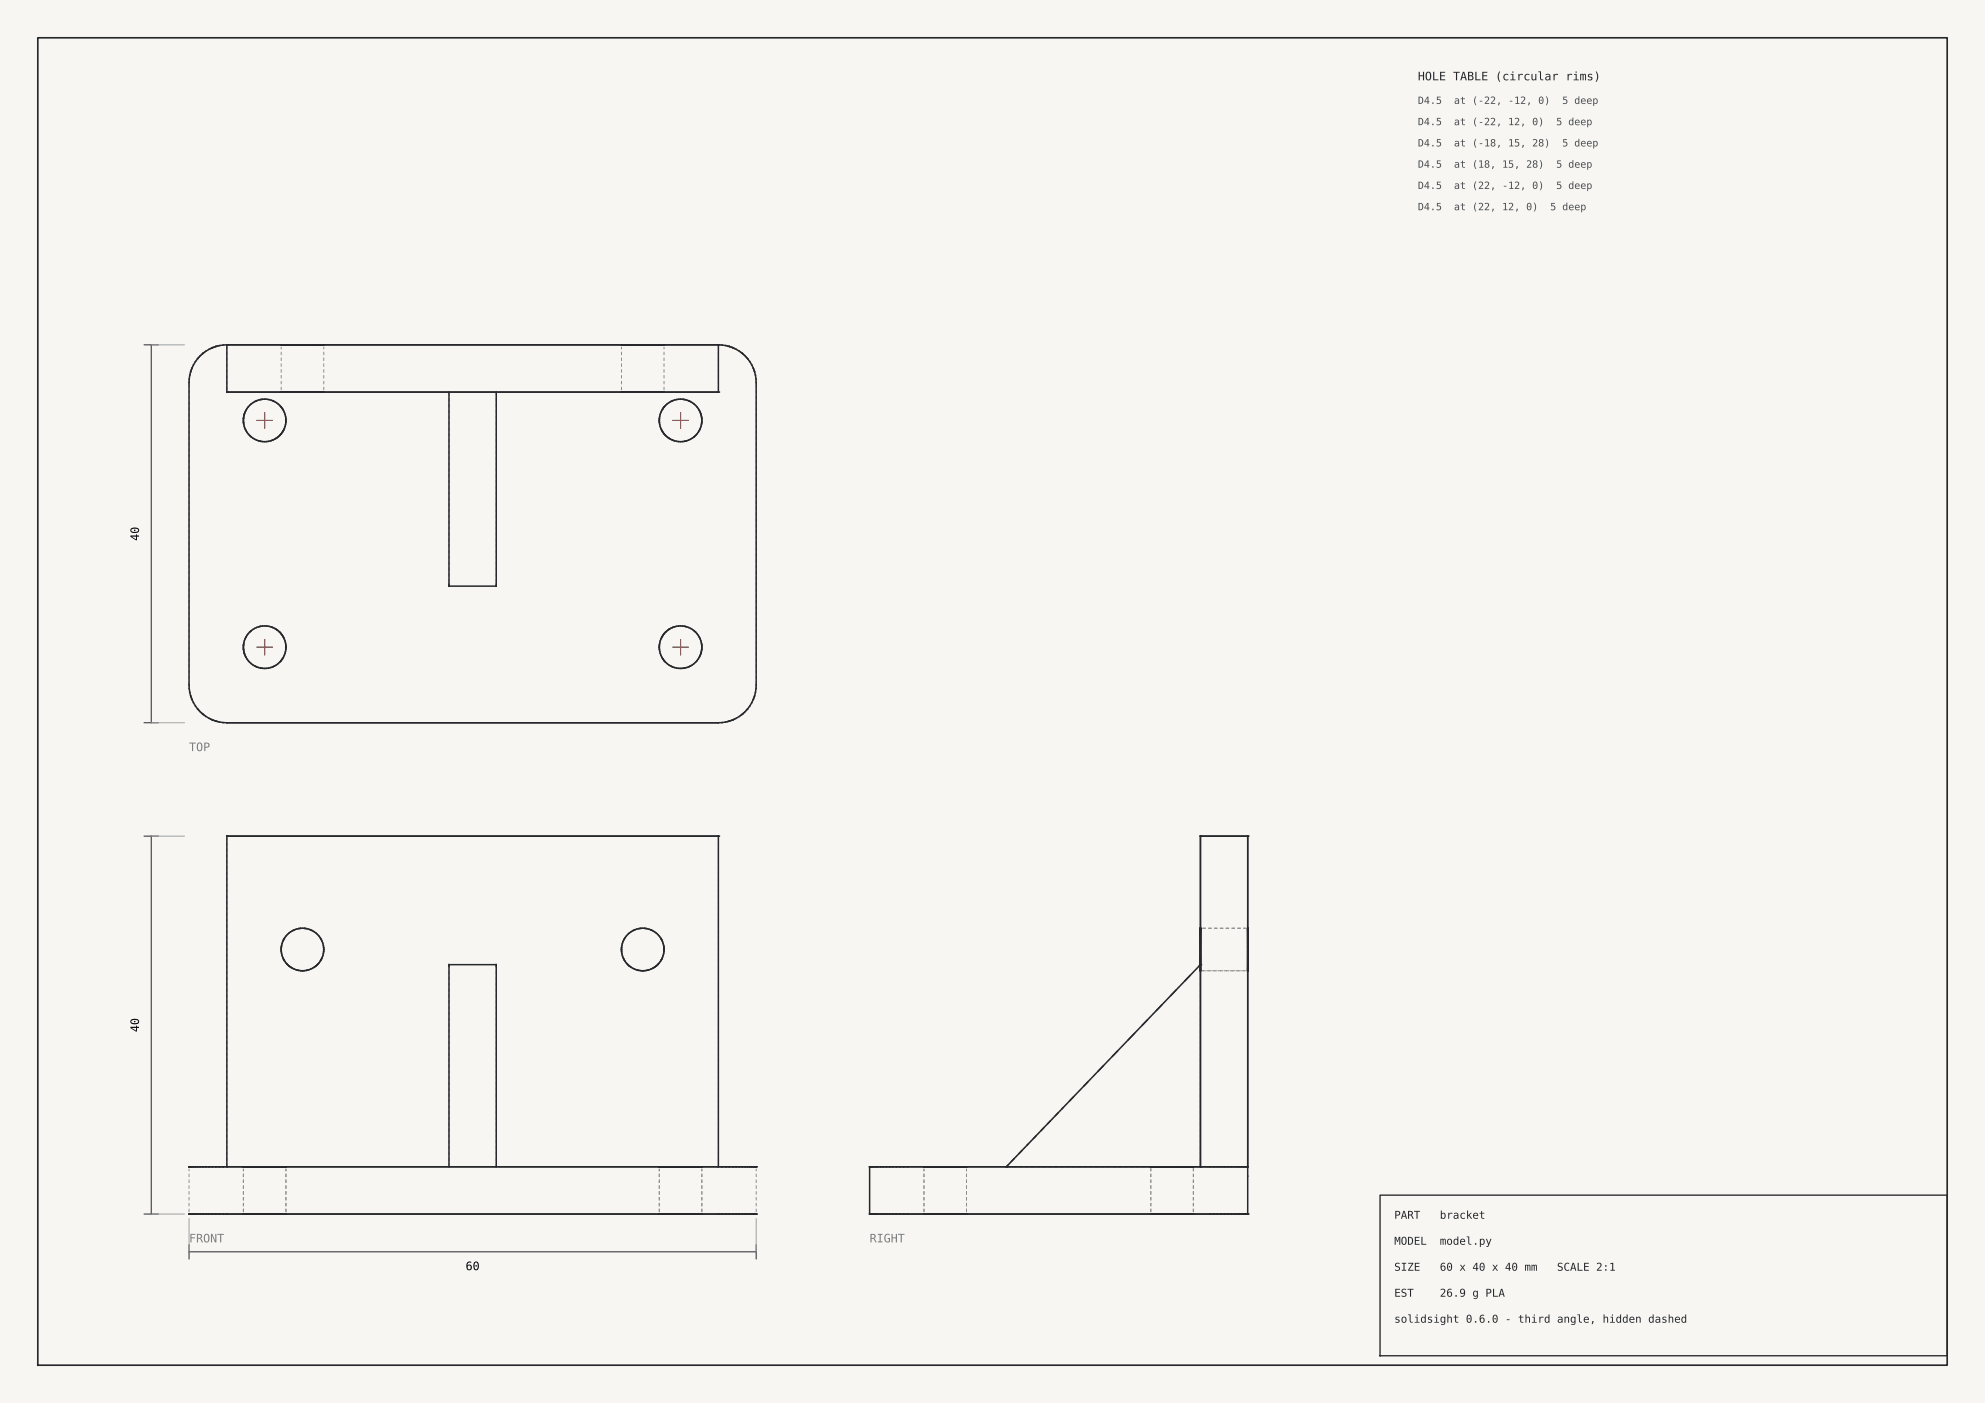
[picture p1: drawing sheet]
<svg xmlns="http://www.w3.org/2000/svg" width="420mm" height="297mm" viewBox="0 0 420 297" stroke-linecap="round" stroke-linejoin="round" font-family="sans-serif">
<path d="M0 0h420.1v296.9h-420.1z" fill="#f7f6f2"/>
<path d="M8 8h404.1v280.9h-404.1z" fill="none" stroke="#26282b" stroke-width=".35"/>
<g fill="none" stroke="#8a8d92" stroke-width=".21" stroke-dasharray=".7 .5" stroke-linecap="butt">
<path d="M40.2 79.4l.1-.4M40.8 77.6l.2-.4M41.4 76.5l.2-.3M47.2 73h.4M152.4 73h.4M158.7 76.5l-.2-.3M159.1 77.2l.2 .4M159.9 79.4l-.1-.4M40 81v-.8M48 82.6v-9.2M52.2 91.3l.1 .2M52.4 91.7l-.1-.2"/>
<path d="M52.4 86.3l.1-.2M52.5 86.1l.2-.1M53 85.6l.2-.1M53.2 85.5l.1-.1M53.7 85.1l.2-.1M54.5 93.2l.2 .1M55.4 93.4l.2 .1M55.6 93.5h.2M55.6 84.5h.4M56 84.5h.5M56.2 93.5h.3M56.5 93.5l.2-.1"/>
<path d="M56.9 84.6h.2M57.1 93.3h.2M57.9 93l.2-.1M59.2 85.8l-.3-.3M59.5 82.6v-9.2M60 86.9l.2 .4M60.4 89.9l.1-.3M60.5 88.3l-.1-.2M68.5 82.6v-9.2M131.5 82.6v-9.2M139.6 88.3v-.2M139.6 89.9v-.3"/>
<path d="M139.9 87.3l.2-.4M140.5 82.6v-9.2M140.9 85.8l.3-.3M142.1 93l-.2-.1M142.9 93.3h-.2M142.9 84.6h.3M143.4 93.4l.2 .1M143.6 93.5h.2M143.6 84.5h.4M144 84.5h.5M144.3 93.5h.2M144.5 93.5l.2-.1"/>
<path d="M145.3 93.3l.3-.1M146.2 85l.2 .1M146.9 85.5l.2 .1M146.9 85.5l-.2-.1M147.5 86.1l-.1-.1M147.7 91.7l.1-.2M147.7 86.3l-.2-.2M147.8 91.5l.1-.2M152 82.6v-9.2M160 81v-.8M52.2 134.7l.1-.2M52.3 134.5l.1-.2"/>
<path d="M52.5 139.8l-.1-.2M52.7 140l-.2-.2M54.5 132.7h.2M55.4 132.5h.2M55.6 132.5h.2M56.2 132.5h.3M56.5 132.5h.2M57.3 132.7l-.2-.1M58.1 133l-.2-.1M60 139.1l.2-.4M60.4 137.8l.1-.2M60.5 136.3l-.1-.2"/>
<path d="M95 123.3v-40.3M105 123.3v-40.3M139.6 136.3v-.2M139.6 137.8v-.2M139.9 138.7l.2 .4M141.9 133l.2-.1M142.7 132.7l.2-.1M143.4 132.5h.2M143.6 132.5h.2M144.3 132.5h.2M144.5 132.5h.2M145.3 132.7h.3"/>
<path d="M147.4 140l.1-.2M147.5 139.8l.2-.2M147.8 134.5l.1 .2M147.8 134.5l-.1-.2M40 145v-64M40 145.7v-.7M40.3 146.9l-.1-.4M40.8 148.4l.2 .3M41.6 149.7l-.2-.3M47.2 152.9h.4M53 140.3l.2 .1M53.3 140.6l-.1-.2"/>
<path d="M53.7 140.8l.2 .1M55.6 141.4l.4 .1M56 141.5l.5-.1M56.9 141.4l.2-.1M58.9 140.4l.3-.3M141.2 140.4l-.3-.3M142.9 141.3l.3 .1M143.6 141.4l.4 .1M144 141.5l.5-.1M146.2 140.9l.2-.1M146.7 140.6l.2-.2M146.9 140.4l.2-.1"/>
<path d="M152.4 152.9h.4M158.5 149.7l.2-.3M159.1 148.7l.2-.3M159.8 146.9l.1-.4M160 145.7v-.7M160 145v-64M60.3 198.5l.2-.4M60.8 197.8l.4-.3M61.5 197.2l.4-.2M62.9 196.6l.2-.1M63.8 196.5h.2M64 196.5h.2"/>
<path d="M65.1 196.6l-.2-.1M66.1 197l.4 .2M67.2 197.8l-.3-.3M67.8 198.5l-.3-.4M68.1 199l.1 .2M131.9 199.2l.1-.2M132.3 198.5l.3-.4M132.9 197.8l.3-.3M133.5 197.2l.4-.2M134.9 196.6l.3-.1M135.8 196.5h.2M136 196.5h.3"/>
<path d="M136.9 196.5l.2 .1M138.2 197l.3 .2M139.2 197.8l-.3-.3M139.8 198.5l-.3-.4M254.5 196.5h9.2M59.6 201.8v-.2M60.5 203.8l-.2-.4M62.3 205.1l-.2-.1M62.3 205.1l.4 .2M63.4 205.4h.2M64.5 205.4h.2M65.3 205.3l.4-.2"/>
<path d="M65.7 205.1l.2-.1M67.5 203.8l.3-.4M68.4 201.8l.1-.2M68.5 200.3l-.1-.2M131.6 200.3v-.2M131.6 201.8v-.2M132.3 203.4l.3 .4M134.3 205.1l-.2-.1M134.3 205.1l.4 .2M135.4 205.4h.2M136.5 205.4h.2M137.3 205.3l.5-.2"/>
<path d="M137.8 205.1l.2-.1M139.5 203.8l.3-.4M140.5 201.8v-.2M240.4 218.4l1.1-1.1M243.1 215.6l1.4-1.5M246.1 212.4l1.4-1.4M249.1 209.3l1.4-1.4M252.2 206.2l1.3-1.5M254.1 204.7v.2M254.1 205.1v-.2M254.1 204.7v-.3M254.1 204.3v.1"/>
<path d="M254.1 205.1v.2M254.1 205.3v.1M254.1 205.4v-.1M254.1 205.3v-.2M254.1 204.9v-.2M254.1 204.4v-.1M254.1 205.4h9.6M254.5 205.4h9.2M221.2 238.4l.3-.3M222.6 237l.5-.6M224.2 235.2l.3-.2M225.3 234.1l.8-.9"/>
<path d="M227.5 231.8l.3-.3M228.3 231l.8-.9M230.5 228.7l.3-.3M231.3 227.8l.9-.8M234.3 224.7l.9-.9M237.4 221.6l1.1-1.2M40 256.5v-9.1M48 246.9v-69.5M51.5 256.5v-9.1M60.5 256.5v-9.1M95 246.9v-41.9M105 246.9v-41.9"/>
<path d="M139.5 256.5v-9.1M148.5 256.5v-9.1M152 246.9v-69.5M160 256.5v-9.1M195.6 256.5v-9.1M204.6 256.5v-9.1M213.1 246.9h43M213.4 246.9h40.7M213.5 246.4l.3-.3M214.9 244.9l.5-.5M216.5 243.2l.6-.5M217.9 241.8l.6-.6"/>
<path d="M219.6 240.1l.5-.6M243.6 256.5v-9.6M243.6 256.5v-9.1M243.6 246.9h.1M243.7 246.9h-.1M243.7 246.9h.1M243.8 246.9h-.1M243.8 246.9h.1M243.9 246.9h-.1M243.9 246.9h.2M244.1 246.9h.2M244.3 246.9h.3"/>
<path d="M244.3 246.9h-.2M244.6 246.9h.3M244.9 246.9h-.3M244.9 246.9h.3M245.2 246.9h-.3M245.2 246.9h.4M245.6 246.9h.3M245.9 246.9h.4M245.9 246.9h-.3M246.3 246.9h.5M246.8 246.9h.4M247.2 246.9h.4"/>
<path d="M247.6 246.9h.5M248.1 246.9h.4M248.5 246.9h.4M248.9 246.9h.5M249.4 246.9h.4M249.8 246.9h.4M250.2 246.9h.4M250.2 246.9h-.4M250.6 246.9h.3M250.9 246.9h.4M250.9 246.9h-.3M251.3 246.9h.2"/>
<path d="M251.5 246.9h.3M251.8 246.9h.2M251.8 246.9h-.3M252 246.9h.2M252 246.9h-.2M252.2 246.9h.2M252.2 246.9h-.2M252.4 246.9h.1M252.4 246.9h-.2M252.5 246.9h-.1M252.5 246.9h.1M252.6 256.5v-9.6"/>
<path d="M252.6 246.9h-.1M252.6 256.5v-9.1M254.1 246.9h9.6M254.1 246.9v-42.7M254.1 246.9v-42.3M256.1 246.9h.8M256.9 246.9h.7M257.6 246.9h.8M258.4 246.9h.7M259.1 246.9h.7M259.8 246.9h.7M260.5 246.9h.6"/>
<path d="M261.1 246.9h.6M261.7 246.9h.6M262.3 246.9h.4M262.7 246.9h.4M263.1 246.9h.4M263.5 246.9h.2M263.7 246.9h.2M263.9 246.9h.1M264 246.9h.1"/>
</g>
<g fill="none" stroke="#26282b" stroke-width=".32">
<path d="M48 73v10h104v-10M48 73a8 8 0 0 0-8 8v64a8 8 0 0 0 8 8h104a8 8 0 0 0 8-8v-64a8 8 0 0 0-8-8M48 73h104M95 83v41h10v-41M254.1 204.2l-41.1 42.7M40 256.9h120M40 246.9h120M48 246.9v-69.9h104v69.9M95 246.9v-42.7h10v42.7M254.1 246.9v-69.9h10v79.9h-80v-10h80"/>
<circle cx="56" cy="89" r="4.5"/>
<circle cx="144" cy="89" r="4.5"/>
<circle cx="56" cy="137" r="4.5"/>
<circle cx="144" cy="137" r="4.5"/>
<circle cx="64" cy="201" r="4.5"/>
<circle cx="136" cy="201" r="4.5"/>
</g>
<path d="M30.5 73h3M32 73v80M30.5 153h3M30.5 177h3M32 177v79.9M30.5 256.9h3M40 264.9h120M40 263.4v3M160 263.4v3" fill="none" stroke="#26282b" stroke-width=".21"/>
<path d="M32 73h7M32 153h7M32 177h7M32 256.9h7M40 257.9v7M160 257.9v7" fill="none" stroke="#9aa0a6" stroke-width=".21"/>
<path d="M54.4 89h3.2M56 87.4v3.2M142.4 89h3.3M144 87.4v3.2M54.4 137h3.2M56 135.3v3.3M142.4 137h3.3M144 135.3v3.3" fill="none" stroke="#b8443c" stroke-width=".21"/>
<path d="M292.1 252.9h120v34h-120z" fill="none" stroke="#26282b" stroke-width=".28"/>
<text font-size="2.5" fill="#26282b" x="300.1" y="17">HOLE TABLE (circular rims)</text>
<g font-size="2.5">
<text x="29.4" y="114.5" transform="rotate(-90 29.4 114.5)">40</text>
<text x="29.4" y="218.4" transform="rotate(-90 29.4 218.4)">40</text>
<text x="98.5" y="268.8">60</text>
</g>
<g font-size="2.5" fill="#7a7d82">
<text x="40" y="159">TOP</text>
<text x="40" y="262.9">FRONT</text>
<text x="184.1" y="262.9">RIGHT</text>
</g>
<g font-size="2.3" fill="#26282b">
<text x="295.1" y="257.9">PART</text>
<text x="304.7" y="257.9">bracket</text>
<text x="295.1" y="263.4">MODEL</text>
<text x="304.7" y="263.4">model.py</text>
<text x="295.1" y="268.9">SIZE</text>
<text x="304.7" y="268.9">60 x 40 x 40 mm</text>
<text x="329.5" y="268.9">SCALE 2:1</text>
<text x="295.1" y="274.4">EST</text>
<text x="304.7" y="274.4">26.9 g PLA</text>
<text x="295.1" y="279.9">solidsight 0.6.0 - third angle, hidden dashed</text>
</g>
<g font-size="2.1" fill="#4a4d52">
<text x="300.1" y="22">D4.5</text>
<text x="307.7" y="22">at (-22, -12, 0)</text>
<text x="330.6" y="22">5 deep</text>
<text x="300.1" y="26.5">D4.5</text>
<text x="307.7" y="26.5">at (-22, 12, 0)</text>
<text x="329.4" y="26.5">5 deep</text>
<text x="300.1" y="31">D4.5</text>
<text x="300.1" y="35.5">D4.5</text>
<text x="307.7" y="31">at (-18, 15, 28)</text>
<text x="307.7" y="35.5">at (18, 15, 28)</text>
<text x="329.4" y="35.5">5 deep</text>
<text x="330.6" y="31">5 deep</text>
<text x="300.1" y="40">D4.5</text>
<text x="307.7" y="40">at (22, -12, 0)</text>
<text x="329.4" y="40">5 deep</text>
<text x="300.1" y="44.5">D4.5</text>
<text x="307.7" y="44.5">at (22, 12, 0)</text>
<text x="328.1" y="44.5">5 deep</text>
</g>
</svg>
